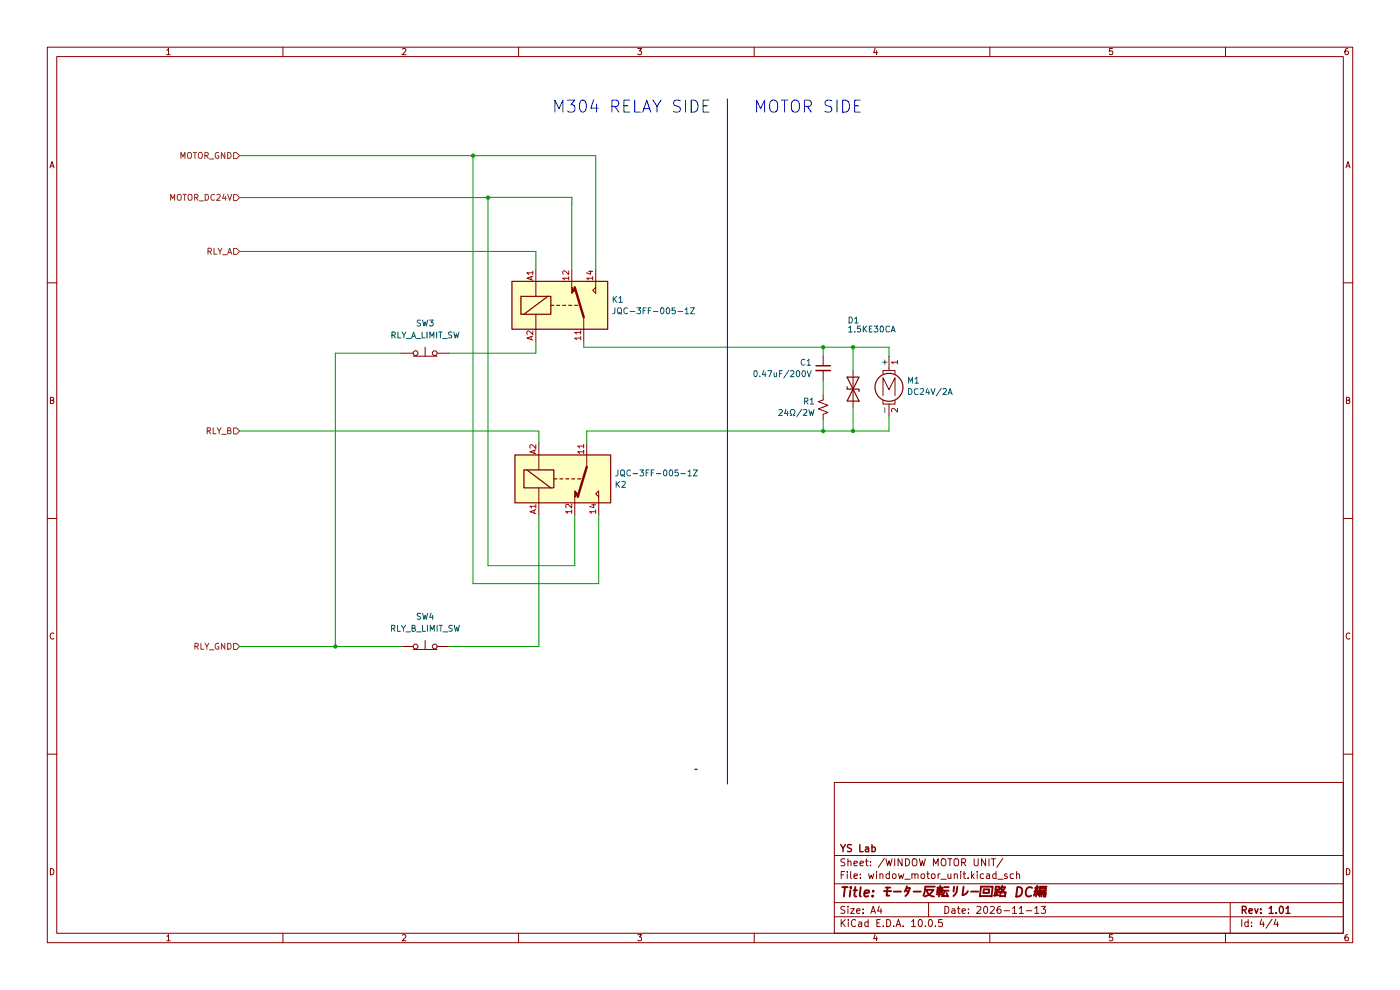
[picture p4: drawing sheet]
(kicad_sch
 (version 20260306)
 (generator "eeschema")
 (generator_version "10.0")
 (paper "A4")
 (title_block
  (title "モーター反転リレー回路 DC編")
  (date "2026-11-13")
  (rev "1.01")
  (company "YS Lab"))
 (lib_symbols
  (symbol "Device:C_Small"
   (pin_numbers (hide yes))
   (pin_names
    (offset 0.254) (hide yes)) (exclude_from_sim no) (in_bom yes) (on_board yes)
   (in_pos_files yes)
   (duplicate_pin_numbers_are_jumpers no)
   (property "Reference" "C" (at 0.254 1.778 0) (show_name no) (do_not_autoplace no) (effects (font (size 1.27 1.27)) (justify left)))
   (property "Value" "C_Small" (at 0.254 -2.032 0) (show_name no) (do_not_autoplace no) (effects (font (size 1.27 1.27)) (justify left)))
   (property "Footprint" "" (at 0 0 0) (show_name no) (do_not_autoplace no) (hide yes) (effects (font (size 1.27 1.27))))
   (property "Datasheet" "" (at 0 0 0) (show_name no) (do_not_autoplace no) (hide yes) (effects (font (size 1.27 1.27))))
   (property "Description" "Unpolarized capacitor, small symbol" (at 0 0 0) (show_name no) (do_not_autoplace no) (hide yes) (effects (font (size 1.27 1.27))))
   (symbol "C_Small_0_1"
    (polyline (pts (xy -1.524 0.508) (xy 1.524 0.508)) (stroke (width 0.3048) (type default)) (fill (type none)))
    (polyline (pts (xy -1.524 -0.508) (xy 1.524 -0.508)) (stroke (width 0.3302) (type default)) (fill (type none))))
   (symbol "C_Small_1_1"
    (pin passive line (at 0 2.54 270) (length 2.032) (name "" (effects (font (size 1.27 1.27)))) (number "1" (effects (font (size 1.27 1.27)))))
    (pin passive line (at 0 -2.54 90) (length 2.032) (name "" (effects (font (size 1.27 1.27)))) (number "2" (effects (font (size 1.27 1.27))))))
   (embedded_fonts no))
  (symbol "Device:R_Small_US"
   (pin_numbers (hide yes))
   (pin_names
    (offset 0.254) (hide yes)) (exclude_from_sim no) (in_bom yes) (on_board yes)
   (in_pos_files yes)
   (duplicate_pin_numbers_are_jumpers no)
   (property "Reference" "R" (at 0.762 0.508 0) (show_name no) (do_not_autoplace no) (effects (font (size 1.27 1.27)) (justify left)))
   (property "Value" "R_Small_US" (at 0.762 -1.016 0) (show_name no) (do_not_autoplace no) (effects (font (size 1.27 1.27)) (justify left)))
   (property "Footprint" "" (at 0 0 0) (show_name no) (do_not_autoplace no) (hide yes) (effects (font (size 1.27 1.27))))
   (property "Datasheet" "" (at 0 0 0) (show_name no) (do_not_autoplace no) (hide yes) (effects (font (size 1.27 1.27))))
   (property "Description" "Resistor, small US symbol" (at 0 0 0) (show_name no) (do_not_autoplace no) (hide yes) (effects (font (size 1.27 1.27))))
   (symbol "R_Small_US_1_1"
    (polyline (pts (xy 0 1.524) (xy 1.016 1.143) (xy 0 0.762) (xy -1.016 0.381) (xy 0 0)) (stroke (width 0) (type default)) (fill (type none)))
    (polyline (pts (xy 0 0) (xy 1.016 -0.381) (xy 0 -0.762) (xy -1.016 -1.143) (xy 0 -1.524)) (stroke (width 0) (type default)) (fill (type none)))
    (pin passive line (at 0 2.54 270) (length 1.016) (name "" (effects (font (size 1.27 1.27)))) (number "1" (effects (font (size 1.27 1.27)))))
    (pin passive line (at 0 -2.54 90) (length 1.016) (name "" (effects (font (size 1.27 1.27)))) (number "2" (effects (font (size 1.27 1.27))))))
   (embedded_fonts no))
  (symbol "Diode:1.5KExxCA"
   (pin_numbers (hide yes))
   (pin_names
    (offset 1.016) (hide yes)) (exclude_from_sim no) (in_bom yes) (on_board yes)
   (in_pos_files yes)
   (duplicate_pin_numbers_are_jumpers no)
   (property "Reference" "D" (at 0 2.54 0) (show_name no) (do_not_autoplace no) (effects (font (size 1.27 1.27))))
   (property "Value" "1.5KExxCA" (at 0 -2.54 0) (show_name no) (do_not_autoplace no) (effects (font (size 1.27 1.27))))
   (property "Footprint" "Diode_THT:D_DO-201AE_P15.24mm_Horizontal" (at 0 -5.08 0) (show_name no) (do_not_autoplace no) (hide yes) (effects (font (size 1.27 1.27))))
   (property "Datasheet" "https://www.vishay.com/docs/88301/15ke.pdf" (at 0 0 0) (show_name no) (do_not_autoplace no) (hide yes) (effects (font (size 1.27 1.27))))
   (property "Description" "1500W bidirectional TVS diode, DO-201AE" (at 0 0 0) (show_name no) (do_not_autoplace no) (hide yes) (effects (font (size 1.27 1.27))))
   (symbol "1.5KExxCA_0_1"
    (polyline (pts (xy -2.54 -1.27) (xy 0 0) (xy -2.54 1.27) (xy -2.54 -1.27)) (stroke (width 0.254) (type default)) (fill (type none)))
    (polyline (pts (xy 0.508 1.27) (xy 0 1.27) (xy 0 -1.27) (xy -0.508 -1.27)) (stroke (width 0.254) (type default)) (fill (type none)))
    (polyline (pts (xy 1.27 0) (xy -1.27 0)) (stroke (width 0) (type default)) (fill (type none)))
    (polyline (pts (xy 2.54 1.27) (xy 2.54 -1.27) (xy 0 0) (xy 2.54 1.27)) (stroke (width 0.254) (type default)) (fill (type none))))
   (symbol "1.5KExxCA_1_1"
    (pin passive line (at -3.81 0 0) (length 2.54) (name "A1" (effects (font (size 1.27 1.27)))) (number "1" (effects (font (size 1.27 1.27)))))
    (pin passive line (at 3.81 0 180) (length 2.54) (name "A2" (effects (font (size 1.27 1.27)))) (number "2" (effects (font (size 1.27 1.27))))))
   (embedded_fonts no))
  (symbol "Motor:Motor_DC_ALT"
   (pin_names
    (offset 0)) (exclude_from_sim no) (in_bom yes) (on_board yes)
   (in_pos_files yes)
   (duplicate_pin_numbers_are_jumpers no)
   (property "Reference" "M" (at 2.54 2.54 0) (show_name no) (do_not_autoplace no) (effects (font (size 1.27 1.27)) (justify left)))
   (property "Value" "Motor_DC_ALT" (at 2.54 -5.08 0) (show_name no) (do_not_autoplace no) (effects (font (size 1.27 1.27)) (justify left top)))
   (property "Footprint" "" (at 0 -2.286 0) (show_name no) (do_not_autoplace no) (hide yes) (effects (font (size 1.27 1.27))))
   (property "Datasheet" "" (at 0 -2.286 0) (show_name no) (do_not_autoplace no) (hide yes) (effects (font (size 1.27 1.27))))
   (property "Description" "DC Motor, alternative symbol" (at 0 0 0) (show_name no) (do_not_autoplace no) (hide yes) (effects (font (size 1.27 1.27))))
   (symbol "Motor_DC_ALT_0_0"
    (polyline (pts (xy -1.27 1.27) (xy -1.27 2.032) (xy 1.27 2.032) (xy 1.27 1.27)) (stroke (width 0) (type default)) (fill (type none)))
    (polyline (pts (xy -1.27 -3.302) (xy -1.27 0.508) (xy 0 -2.032) (xy 1.27 0.508) (xy 1.27 -3.302)) (stroke (width 0) (type default)) (fill (type none)))
    (polyline (pts (xy -1.27 -4.318) (xy -1.27 -5.08) (xy 1.27 -5.08) (xy 1.27 -4.318)) (stroke (width 0) (type default)) (fill (type none)))
    (circle (center 0 -1.524) (radius 2.9718) (stroke (width 0.254) (type default)) (fill (type none))))
   (symbol "Motor_DC_ALT_0_1"
    (polyline (pts (xy 0 2.032) (xy 0 2.54)) (stroke (width 0) (type default)) (fill (type none))))
   (symbol "Motor_DC_ALT_1_1"
    (pin passive line (at 0 5.08 270) (length 2.54) (name "+" (effects (font (size 1.27 1.27)))) (number "1" (effects (font (size 1.27 1.27)))))
    (pin passive line (at 0 -7.62 90) (length 2.54) (name "-" (effects (font (size 1.27 1.27)))) (number "2" (effects (font (size 1.27 1.27))))))
   (embedded_fonts no))
  (symbol "Relay:JQC-3FF-005-1Z" (exclude_from_sim no) (in_bom yes) (on_board yes)
   (in_pos_files yes)
   (duplicate_pin_numbers_are_jumpers no)
   (property "Reference" "K" (at 11.43 3.81 0) (show_name no) (do_not_autoplace no) (effects (font (size 1.27 1.27)) (justify left)))
   (property "Value" "JQC-3FF-005-1Z" (at 11.43 1.27 0) (show_name no) (do_not_autoplace no) (effects (font (size 1.27 1.27)) (justify left)))
   (property "Footprint" "Relay_THT:Relay_SPDT_Hongfa_JQC-3FF_0XX-1Z" (at 11.43 -1.27 0) (show_name no) (do_not_autoplace no) (hide yes) (effects (font (size 1.27 1.27)) (justify left)))
   (property "Datasheet" "https://www.digikey.com/htmldatasheets/production/2071105/0/0/1/JQC-3FF.pdf" (at 0 0 0) (show_name no) (do_not_autoplace no) (hide yes) (effects (font (size 1.27 1.27))))
   (property "Description" "Subminiature High Power SPDT Relay, 5V Coil nom. 0.36W, 10A switching current, max 10A@277VAC/28VDC" (at 0 0 0) (show_name no) (do_not_autoplace no) (hide yes) (effects (font (size 1.27 1.27))))
   (symbol "JQC-3FF-005-1Z_0_0"
    (polyline (pts (xy 7.62 5.08) (xy 7.62 2.54) (xy 6.985 3.175) (xy 7.62 3.81)) (stroke (width 0) (type default)) (fill (type none))))
   (symbol "JQC-3FF-005-1Z_0_1"
    (rectangle (start -10.16 5.08) (end 10.16 -5.08) (stroke (width 0.254) (type default)) (fill (type background)))
    (rectangle (start -8.255 1.905) (end -1.905 -1.905) (stroke (width 0.254) (type default)) (fill (type none)))
    (polyline (pts (xy -7.62 -1.905) (xy -2.54 1.905)) (stroke (width 0.254) (type default)) (fill (type none)))
    (polyline (pts (xy -5.08 5.08) (xy -5.08 1.905)) (stroke (width 0) (type default)) (fill (type none)))
    (polyline (pts (xy -5.08 -5.08) (xy -5.08 -1.905)) (stroke (width 0) (type default)) (fill (type none)))
    (polyline (pts (xy -1.905 0) (xy -1.27 0)) (stroke (width 0.254) (type default)) (fill (type none)))
    (polyline (pts (xy -0.635 0) (xy 0 0)) (stroke (width 0.254) (type default)) (fill (type none)))
    (polyline (pts (xy 0.635 0) (xy 1.27 0)) (stroke (width 0.254) (type default)) (fill (type none)))
    (polyline (pts (xy 1.905 0) (xy 2.54 0)) (stroke (width 0.254) (type default)) (fill (type none)))
    (polyline (pts (xy 2.54 5.08) (xy 2.54 2.54) (xy 3.175 3.175) (xy 2.54 3.81)) (stroke (width 0) (type default)) (fill (type outline)))
    (polyline (pts (xy 3.175 0) (xy 3.81 0)) (stroke (width 0.254) (type default)) (fill (type none)))
    (polyline (pts (xy 5.08 -2.54) (xy 3.175 3.81)) (stroke (width 0.508) (type default)) (fill (type none)))
    (polyline (pts (xy 5.08 -2.54) (xy 5.08 -5.08)) (stroke (width 0) (type default)) (fill (type none))))
   (symbol "JQC-3FF-005-1Z_1_1"
    (pin passive line (at 5.08 -7.62 90) (length 2.54) (name "" (effects (font (size 1.27 1.27)))) (number "11" (effects (font (size 1.27 1.27)))))
    (pin passive line (at 2.54 7.62 270) (length 2.54) (name "" (effects (font (size 1.27 1.27)))) (number "12" (effects (font (size 1.27 1.27)))))
    (pin passive line (at 7.62 7.62 270) (length 2.54) (name "" (effects (font (size 1.27 1.27)))) (number "14" (effects (font (size 1.27 1.27)))))
    (pin passive line (at -5.08 7.62 270) (length 2.54) (name "" (effects (font (size 1.27 1.27)))) (number "A1" (effects (font (size 1.27 1.27)))))
    (pin passive line (at -5.08 -7.62 90) (length 2.54) (name "" (effects (font (size 1.27 1.27)))) (number "A2" (effects (font (size 1.27 1.27))))))
   (embedded_fonts no))
  (symbol "Switch:SW_Push_Open"
   (pin_numbers (hide yes))
   (pin_names
    (offset 1.016) (hide yes)) (exclude_from_sim no) (in_bom yes) (on_board yes)
   (in_pos_files yes)
   (duplicate_pin_numbers_are_jumpers no)
   (property "Reference" "SW" (at 0 2.54 0) (show_name no) (do_not_autoplace no) (effects (font (size 1.27 1.27))))
   (property "Value" "SW_Push_Open" (at 0 -1.905 0) (show_name no) (do_not_autoplace no) (effects (font (size 1.27 1.27))))
   (property "Footprint" "" (at 0 5.08 0) (show_name no) (do_not_autoplace no) (hide yes) (effects (font (size 1.27 1.27))))
   (property "Datasheet" "" (at 0 5.08 0) (show_name no) (do_not_autoplace no) (hide yes) (effects (font (size 1.27 1.27))))
   (property "Description" "Push button switch, push-to-open, generic, two pins" (at 0 0 0) (show_name no) (do_not_autoplace no) (hide yes) (effects (font (size 1.27 1.27))))
   (symbol "SW_Push_Open_0_1"
    (polyline (pts (xy -2.54 -0.635) (xy 2.54 -0.635)) (stroke (width 0) (type default)) (fill (type none)))
    (circle (center -2.032 0) (radius 0.508) (stroke (width 0) (type default)) (fill (type none)))
    (polyline (pts (xy 0 -0.635) (xy 0 1.27)) (stroke (width 0) (type default)) (fill (type none)))
    (circle (center 2.032 0) (radius 0.508) (stroke (width 0) (type default)) (fill (type none)))
    (pin passive line (at -5.08 0 0) (length 2.54) (name "A" (effects (font (size 1.27 1.27)))) (number "1" (effects (font (size 1.27 1.27))))))
   (symbol "SW_Push_Open_1_1"
    (pin passive line (at 5.08 0 180) (length 2.54) (name "B" (effects (font (size 1.27 1.27)))) (number "2" (effects (font (size 1.27 1.27))))))
   (embedded_fonts no)))
 (text "M304 RELAY SIDE"
  (exclude_from_sim no)
  (at 133.985 22.86 0)
  (effects (font (size 2.54 2.54))))
 (text "MOTOR SIDE"
  (exclude_from_sim no)
  (at 171.45 22.86 0)
  (effects (font (size 2.54 2.54))))
 (junction
  (at 103.505 41.91)
  (diameter 0)
  (color 0 0 0 0))
 (junction
  (at 100.33 33.02)
  (diameter 0)
  (color 0 0 0 0))
 (junction
  (at 180.975 91.44)
  (diameter 0)
  (color 0 0 0 0))
 (junction
  (at 71.12 137.16)
  (diameter 0)
  (color 0 0 0 0))
 (junction
  (at 174.625 73.66)
  (diameter 0)
  (color 0 0 0 0))
 (junction
  (at 180.975 73.66)
  (diameter 0)
  (color 0 0 0 0))
 (junction
  (at 174.625 91.44)
  (diameter 0)
  (color 0 0 0 0))
 (wire
  (pts (xy 113.665 72.39) (xy 113.665 74.93))
  (stroke (width 0) (type default)))
 (wire
  (pts (xy 121.92 120.015) (xy 103.505 120.015))
  (stroke (width 0) (type default)))
 (wire
  (pts (xy 71.12 137.16) (xy 50.8 137.16))
  (stroke (width 0) (type default)))
 (polyline
  (pts (xy 147.32 163.195) (xy 147.955 163.195))
  (stroke (width 0) (type default)))
 (wire
  (pts (xy 50.8 33.02) (xy 100.33 33.02))
  (stroke (width 0) (type default)))
 (wire
  (pts (xy 50.8 53.34) (xy 113.665 53.34))
  (stroke (width 0) (type default)))
 (wire
  (pts (xy 100.33 33.02) (xy 126.365 33.02))
  (stroke (width 0) (type default)))
 (wire
  (pts (xy 71.12 74.93) (xy 85.09 74.93))
  (stroke (width 0) (type default)))
 (wire
  (pts (xy 121.3104 43.18) (xy 121.3104 41.8592))
  (stroke (width 0) (type default)))
 (wire
  (pts (xy 180.975 73.66) (xy 188.595 73.66))
  (stroke (width 0) (type default)))
 (wire
  (pts (xy 103.505 41.8592) (xy 103.505 41.91))
  (stroke (width 0) (type default)))
 (wire
  (pts (xy 188.595 91.44) (xy 188.595 88.265))
  (stroke (width 0) (type default)))
 (wire
  (pts (xy 180.975 73.66) (xy 180.975 78.74))
  (stroke (width 0) (type default)))
 (wire
  (pts (xy 95.25 74.93) (xy 113.665 74.93))
  (stroke (width 0) (type default)))
 (wire
  (pts (xy 100.33 123.825) (xy 127 123.825))
  (stroke (width 0) (type default)))
 (wire
  (pts (xy 126.365 33.02) (xy 126.365 57.15))
  (stroke (width 0) (type default)))
 (wire
  (pts (xy 121.92 109.22) (xy 121.92 120.015))
  (stroke (width 0) (type default)))
 (wire
  (pts (xy 103.505 41.8592) (xy 121.3104 41.8592))
  (stroke (width 0) (type default)))
 (wire
  (pts (xy 113.665 53.34) (xy 113.665 57.15))
  (stroke (width 0) (type default)))
 (wire
  (pts (xy 95.25 137.16) (xy 114.3 137.16))
  (stroke (width 0) (type default)))
 (wire
  (pts (xy 123.825 73.66) (xy 174.625 73.66))
  (stroke (width 0) (type default)))
 (wire
  (pts (xy 71.12 74.93) (xy 71.12 137.16))
  (stroke (width 0) (type default)))
 (wire
  (pts (xy 174.625 73.66) (xy 174.625 75.565))
  (stroke (width 0) (type default)))
 (wire
  (pts (xy 127 123.825) (xy 127 109.22))
  (stroke (width 0) (type default)))
 (wire
  (pts (xy 121.3104 43.18) (xy 121.285 43.18))
  (stroke (width 0) (type default)))
 (wire
  (pts (xy 180.975 86.36) (xy 180.975 91.44))
  (stroke (width 0) (type default)))
 (wire
  (pts (xy 180.975 91.44) (xy 188.595 91.44))
  (stroke (width 0) (type default)))
 (wire
  (pts (xy 114.3 93.98) (xy 114.3 91.44))
  (stroke (width 0) (type default)))
 (wire
  (pts (xy 103.505 41.91) (xy 50.8 41.91))
  (stroke (width 0) (type default)))
 (wire
  (pts (xy 174.625 88.9) (xy 174.625 91.44))
  (stroke (width 0) (type default)))
 (wire
  (pts (xy 174.625 73.66) (xy 180.975 73.66))
  (stroke (width 0) (type default)))
 (wire
  (pts (xy 124.46 91.44) (xy 174.625 91.44))
  (stroke (width 0) (type default)))
 (wire
  (pts (xy 121.285 43.18) (xy 121.285 57.15))
  (stroke (width 0) (type default)))
 (polyline
  (pts (xy 154.305 20.955) (xy 154.305 166.37))
  (stroke (width 0) (type default)))
 (wire
  (pts (xy 50.8 91.44) (xy 114.3 91.44))
  (stroke (width 0) (type default)))
 (wire
  (pts (xy 114.3 109.22) (xy 114.3 137.16))
  (stroke (width 0) (type default)))
 (wire
  (pts (xy 71.12 137.16) (xy 85.09 137.16))
  (stroke (width 0) (type default)))
 (wire
  (pts (xy 123.825 73.66) (xy 123.825 72.39))
  (stroke (width 0) (type default)))
 (wire
  (pts (xy 100.33 33.02) (xy 100.33 123.825))
  (stroke (width 0) (type default)))
 (wire
  (pts (xy 103.505 120.015) (xy 103.505 41.91))
  (stroke (width 0) (type default)))
 (wire
  (pts (xy 124.46 91.44) (xy 124.46 93.98))
  (stroke (width 0) (type default)))
 (wire
  (pts (xy 188.595 73.66) (xy 188.595 75.565))
  (stroke (width 0) (type default)))
 (wire
  (pts (xy 174.625 91.44) (xy 180.975 91.44))
  (stroke (width 0) (type default)))
 (wire
  (pts (xy 174.625 80.645) (xy 174.625 83.82))
  (stroke (width 0) (type default)))
 (hierarchical_label "RLY_A"
  (shape input)
  (at 50.8 53.34 180)
  (effects (font (size 1.27 1.27)) (justify right)))
 (hierarchical_label "RLY_B"
  (shape input)
  (at 50.8 91.44 180)
  (effects (font (size 1.27 1.27)) (justify right)))
 (hierarchical_label "MOTOR_DC24V"
  (shape input)
  (at 50.8 41.91 180)
  (effects (font (size 1.27 1.27)) (justify right)))
 (hierarchical_label "RLY_GND"
  (shape input)
  (at 50.8 137.16 180)
  (effects (font (size 1.27 1.27)) (justify right)))
 (hierarchical_label "MOTOR_GND"
  (shape input)
  (at 50.8 33.02 180)
  (effects (font (size 1.27 1.27)) (justify right)))
 (symbol
  (lib_id "Motor:Motor_DC_ALT")
  (at 188.595 80.645 0)
  (unit 1)
  (body_style 1)
  (exclude_from_sim no)
  (in_bom yes)
  (on_board yes)
  (in_pos_files yes)
  (dnp no)
  (fields_autoplaced yes)
  (property "Reference" "M1" (at 192.3288 80.7028 0) (show_name no) (do_not_autoplace no) (effects (font (size 1.27 1.27)) (justify left)))
  (property "Value" "DC24V/2A" (at 192.3288 83.1271 0) (show_name no) (do_not_autoplace no) (effects (font (size 1.27 1.27)) (justify left)))
  (property "Footprint" "" (at 188.595 82.931 0) (hide yes) (show_name no) (do_not_autoplace no) (effects (font (size 1.27 1.27))))
  (property "Datasheet" "" (at 188.595 82.931 0) (hide yes) (show_name no) (do_not_autoplace no) (effects (font (size 1.27 1.27))))
  (property "Description" "DC Motor, alternative symbol" (at 188.595 80.645 0) (hide yes) (show_name no) (do_not_autoplace no) (effects (font (size 1.27 1.27))))
  (pin "1")
  (pin "2"))
 (symbol
  (lib_id "Device:R_Small_US")
  (at 174.625 86.36 0)
  (mirror y)
  (unit 1)
  (body_style 1)
  (exclude_from_sim no)
  (in_bom yes)
  (on_board yes)
  (in_pos_files yes)
  (dnp no)
  (property "Reference" "R1" (at 172.974 85.1478 0) (show_name no) (do_not_autoplace no) (effects (font (size 1.27 1.27)) (justify left)))
  (property "Value" "24Ω/2W" (at 172.974 87.5721 0) (show_name no) (do_not_autoplace no) (effects (font (size 1.27 1.27)) (justify left)))
  (property "Footprint" "" (at 174.625 86.36 0) (hide yes) (show_name no) (do_not_autoplace no) (effects (font (size 1.27 1.27))))
  (property "Datasheet" "https://yageogroup.com/content/Resource%20Library/Datasheet/YAGEO-RSF_DATASHEET.pdf" (at 174.625 86.36 0) (hide yes) (show_name no) (do_not_autoplace no) (effects (font (size 1.27 1.27))))
  (property "Description" "RSF200JB-73-24R" (at 174.625 86.36 0) (hide yes) (show_name no) (do_not_autoplace no) (effects (font (size 1.27 1.27))))
  (pin "2")
  (pin "1"))
 (symbol
  (lib_id "Switch:SW_Push_Open")
  (at 90.17 137.16 0)
  (unit 1)
  (body_style 1)
  (exclude_from_sim no)
  (in_bom yes)
  (on_board yes)
  (in_pos_files yes)
  (dnp no)
  (fields_autoplaced yes)
  (property "Reference" "SW4" (at 90.17 130.81 0) (show_name no) (do_not_autoplace no) (effects (font (size 1.27 1.27))))
  (property "Value" "RLY_B_LIMIT_SW" (at 90.17 133.35 0) (show_name no) (do_not_autoplace no) (effects (font (size 1.27 1.27))))
  (property "Footprint" "" (at 90.17 132.08 0) (hide yes) (show_name no) (do_not_autoplace no) (effects (font (size 1.27 1.27))))
  (property "Datasheet" "" (at 90.17 132.08 0) (hide yes) (show_name no) (do_not_autoplace no) (effects (font (size 1.27 1.27))))
  (property "Description" "Push button switch, push-to-open, generic, two pins" (at 90.17 137.16 0) (hide yes) (show_name no) (do_not_autoplace no) (effects (font (size 1.27 1.27))))
  (pin "1")
  (pin "2"))
 (symbol
  (lib_id "Diode:1.5KExxCA")
  (at 180.975 82.55 270)
  (unit 1)
  (body_style 1)
  (exclude_from_sim no)
  (in_bom yes)
  (on_board yes)
  (in_pos_files yes)
  (dnp no)
  (property "Reference" "D1" (at 179.705 67.945 90) (show_name no) (do_not_autoplace no) (effects (font (size 1.27 1.27)) (justify left)))
  (property "Value" "1.5KE30CA" (at 179.705 69.85 90) (show_name no) (do_not_autoplace no) (effects (font (size 1.27 1.27)) (justify left)))
  (property "Footprint" "Diode_THT:D_DO-201AE_P15.24mm_Horizontal" (at 175.895 82.55 0) (hide yes) (show_name no) (do_not_autoplace no) (effects (font (size 1.27 1.27))))
  (property "Datasheet" "https://www.vishay.com/docs/88301/15ke.pdf" (at 180.975 82.55 0) (hide yes) (show_name no) (do_not_autoplace no) (effects (font (size 1.27 1.27))))
  (property "Description" "1500W bidirectional TVS diode, DO-201AE" (at 180.975 82.55 0) (hide yes) (show_name no) (do_not_autoplace no) (effects (font (size 1.27 1.27))))
  (pin "1")
  (pin "2"))
 (symbol
  (lib_id "Switch:SW_Push_Open")
  (at 90.17 74.93 0)
  (unit 1)
  (body_style 1)
  (exclude_from_sim no)
  (in_bom yes)
  (on_board yes)
  (in_pos_files yes)
  (dnp no)
  (fields_autoplaced yes)
  (property "Reference" "SW3" (at 90.17 68.58 0) (show_name no) (do_not_autoplace no) (effects (font (size 1.27 1.27))))
  (property "Value" "RLY_A_LIMIT_SW" (at 90.17 71.12 0) (show_name no) (do_not_autoplace no) (effects (font (size 1.27 1.27))))
  (property "Footprint" "" (at 90.17 69.85 0) (hide yes) (show_name no) (do_not_autoplace no) (effects (font (size 1.27 1.27))))
  (property "Datasheet" "" (at 90.17 69.85 0) (hide yes) (show_name no) (do_not_autoplace no) (effects (font (size 1.27 1.27))))
  (property "Description" "Push button switch, push-to-open, generic, two pins" (at 90.17 74.93 0) (hide yes) (show_name no) (do_not_autoplace no) (effects (font (size 1.27 1.27))))
  (pin "2")
  (pin "1"))
 (symbol
  (lib_id "Relay:JQC-3FF-005-1Z")
  (at 118.745 64.77 0)
  (unit 1)
  (body_style 1)
  (exclude_from_sim no)
  (in_bom yes)
  (on_board yes)
  (in_pos_files yes)
  (dnp no)
  (fields_autoplaced yes)
  (property "Reference" "K1" (at 129.667 63.5578 0) (show_name no) (do_not_autoplace no) (effects (font (size 1.27 1.27)) (justify left)))
  (property "Value" "JQC-3FF-005-1Z" (at 129.667 65.9821 0) (show_name no) (do_not_autoplace no) (effects (font (size 1.27 1.27)) (justify left)))
  (property "Footprint" "Relay_THT:Relay_SPDT_Hongfa_JQC-3FF_0XX-1Z" (at 130.175 66.04 0) (hide yes) (show_name no) (do_not_autoplace no) (effects (font (size 1.27 1.27)) (justify left)))
  (property "Datasheet" "https://www.digikey.com/htmldatasheets/production/2071105/0/0/1/JQC-3FF.pdf" (at 118.745 64.77 0) (hide yes) (show_name no) (do_not_autoplace no) (effects (font (size 1.27 1.27))))
  (property "Description" "Subminiature High Power SPDT Relay, 5V Coil nom. 0.36W, 10A switching current, max 10A@277VAC/28VDC" (at 118.745 64.77 0) (hide yes) (show_name no) (do_not_autoplace no) (effects (font (size 1.27 1.27))))
  (pin "A1")
  (pin "14")
  (pin "12")
  (pin "11")
  (pin "A2"))
 (symbol
  (lib_id "Relay:JQC-3FF-005-1Z")
  (at 119.38 101.6 0)
  (mirror x)
  (unit 1)
  (body_style 1)
  (exclude_from_sim no)
  (in_bom yes)
  (on_board yes)
  (in_pos_files yes)
  (dnp no)
  (property "Reference" "K2" (at 130.302 102.8122 0) (show_name no) (do_not_autoplace no) (effects (font (size 1.27 1.27)) (justify left)))
  (property "Value" "JQC-3FF-005-1Z" (at 130.302 100.3879 0) (show_name no) (do_not_autoplace no) (effects (font (size 1.27 1.27)) (justify left)))
  (property "Footprint" "Relay_THT:Relay_SPDT_Hongfa_JQC-3FF_0XX-1Z" (at 130.81 100.33 0) (hide yes) (show_name no) (do_not_autoplace no) (effects (font (size 1.27 1.27)) (justify left)))
  (property "Datasheet" "https://www.digikey.com/htmldatasheets/production/2071105/0/0/1/JQC-3FF.pdf" (at 119.38 101.6 0) (hide yes) (show_name no) (do_not_autoplace no) (effects (font (size 1.27 1.27))))
  (property "Description" "Subminiature High Power SPDT Relay, 5V Coil nom. 0.36W, 10A switching current, max 10A@277VAC/28VDC" (at 119.38 101.6 0) (hide yes) (show_name no) (do_not_autoplace no) (effects (font (size 1.27 1.27))))
  (pin "A1")
  (pin "14")
  (pin "12")
  (pin "11")
  (pin "A2"))
 (symbol
  (lib_id "Device:C_Small")
  (at 174.625 78.105 0)
  (mirror y)
  (unit 1)
  (body_style 1)
  (exclude_from_sim no)
  (in_bom yes)
  (on_board yes)
  (in_pos_files yes)
  (dnp no)
  (property "Reference" "C1" (at 172.3009 76.8991 0) (show_name no) (do_not_autoplace no) (effects (font (size 1.27 1.27)) (justify left)))
  (property "Value" "0.47uF/200V" (at 172.3009 79.3234 0) (show_name no) (do_not_autoplace no) (effects (font (size 1.27 1.27)) (justify left)))
  (property "Footprint" "" (at 174.625 78.105 0) (hide yes) (show_name no) (do_not_autoplace no) (effects (font (size 1.27 1.27))))
  (property "Datasheet" "https://datasheets.kyocera-avx.com/SL-Series.pdf" (at 174.625 78.105 0) (hide yes) (show_name no) (do_not_autoplace no) (effects (font (size 1.27 1.27))))
  (property "Description" "SL502C474KAB" (at 174.625 78.105 0) (hide yes) (show_name no) (do_not_autoplace no) (effects (font (size 1.27 1.27))))
  (pin "1")
  (pin "2")))
